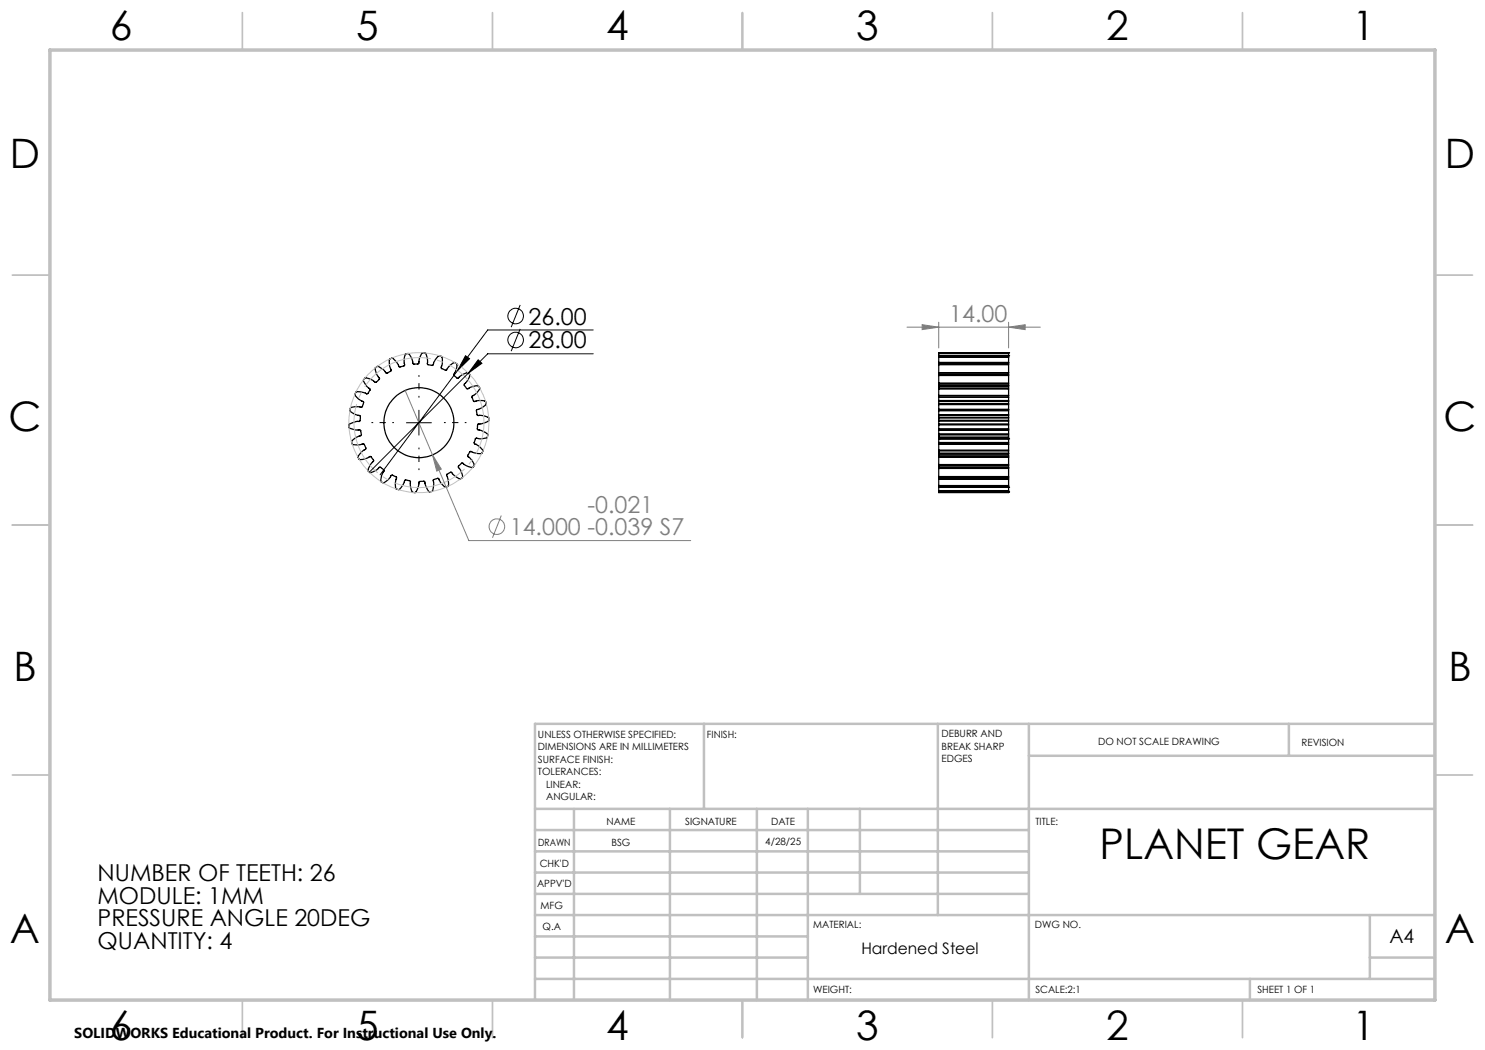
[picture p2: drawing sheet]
<svg xmlns="http://www.w3.org/2000/svg" width="297mm" height="210mm" viewBox="0 0 297 210" stroke-linecap="round" stroke-linejoin="round" font-family="sans-serif">
<g fill="none" stroke="#000" stroke-width=".25">
<path d="M73 75.6h.1a3.6 3.6 0 0 1 1.9 .8l.4-.1 .4-.4 .1-.3a3.5 3.5 0 0 1-.9-1.9l.6-.4a3.7 3.7 0 0 1 1.7 1.3l.9-.4v-.2a3.3 3.3 0 0 1-.3-2.1l.6-.3a3.5 3.5 0 0 1 1.3 1.7l1-.1 .1-.2a3.5 3.5 0 0 1 .2-2.1l.6-.2a3.7 3.7 0 0 1 1 2.1h.9l.2-.2a3.5 3.5 0 0 1 .7-2l.7 .1a3.7 3.7 0 0 1 .3 2.1l1 .3 .5-1.1 .7-.9 .5 .2 .2 .2a3.7 3.7 0 0 1-.2 2.1l1 .5 .6-.8 .9-.8 .4 .1 .3 .3a3.9 3.9 0 0 1-.7 2.1l.7 .6h.3a3.1 3.1 0 0 1 1.8-1.1l.5 .5a4 4 0 0 1-1.2 1.9l.5 .8 .2 .1a4 4 0 0 1 2.1-.7l.4 .6a4.1 4.1 0 0 1-1.6 1.6l.5 1a3.7 3.7 0 0 1 2.1-.1l.2 .7a3.6 3.6 0 0 1-1.8 1v.7l.2 .5a3.4 3.4 0 0 1 2 .4l.2 .6a4.3 4.3 0 0 1-2.2 .7l-.1 .8 .1 .4a3.8 3.8 0 0 1 1.9 .8l-.1 .8a3.9 3.9 0 0 1-2.2 .1l-.4 .8 .1 .3a3.2 3.2 0 0 1 1.7 1.3l-.3 .6h-.9l-1.2-.4h-.2l-.5 .9 .9 .8 .5 .9-.5 .6a4 4 0 0 1-2-.9l-.7 .8a3.5 3.5 0 0 1 .8 2l-.6 .4a3.7 3.7 0 0 1-1.6-1.4l-1 .5 .4 1.7-.1 .7-.6 .2-.8-.9-.5-.9-1.1 .4a3.6 3.6 0 0 1-.1 2.1l-.6 .2-.2-.1-.5-1-.3-1-1.1 .1a3.7 3.7 0 0 1-.7 2.1l-.7-.1-.3-1.1v-1.1l-1-.2-.2 .1a2.86 2.86 0 0 1-1.2 1.8l-.5-.2a3.5 3.5 0 0 1 .1-2.1l-.6-.5h-.4a3.8 3.8 0 0 1-1.5 1.5l-.7-.4a3.3 3.3 0 0 1 .7-2.1l-.1-.2a.82 .82 0 0 0-.9-.4 3.1 3.1 0 0 1-1.8 1l-.4-.5a3.6 3.6 0 0 1 1.1-1.8l-.5-.8-.2-.1a3.3 3.3 0 0 1-2 .6l-.4-.3v-.3a3.7 3.7 0 0 1 1.6-1.5l-.4-.9-.2-.1a2.92 2.92 0 0 1-2.2 0l-.1-.6 1-.7 .9-.4-.1-1-.1-.1a3.6 3.6 0 0 1-2.2-.4l.1-.8a3.3 3.3 0 0 1 2-.5l.2-.6-.1-.6a3.2 3.2 0 0 1-2-.9l.2-.7a3.6 3.6 0 0 1 2.1-.1l.2-.1 .2-.9-1-.6-.7-.8 .2-.6h.9l1.3 .4 .6-.8v-.2a3.5 3.5 0 0 1-1.3-1.7zM187.7 77.6v.2M187.7 77.2v.4M187.7 77.8v1.3M187.7 77.1v.1M187.7 79.5v.6M187.7 79.2v.3M187.7 74.9v.2M187.7 75.1v1.5M187.7 74.6v.3M187.7 74.5v.1M187.7 76.8v.3"/>
<path d="M187.7 72.7v.2M187.7 72.9v1.6M187.7 72.5v.2M187.7 71.5v1M187.7 71.3v.2M187.7 71.1v.2M187.7 71.1h.1M187.7 70.7v.4M187.7 70.6v.1M187.7 70.5v.1M187.7 70.5h.1M187.7 77.1h14"/>
<path d="M187.7 74.5h14M187.7 72.5h14M187.7 71.1h14M187.7 70.5h14M187.7 72.5h.1M187.7 76.6v.2M187.7 77.1h.1M187.7 79.1v.1M187.7 77.6h14M187.7 77.8h14M187.7 77.2h14M187.7 79.1h14"/>
<path d="M187.7 79.2h14M187.7 79.5h14M187.7 74.9h14M187.7 75.1h14M187.7 76.6h14M187.7 76.8h14M187.7 72.7h14M187.7 72.9h14M187.7 71.5h14M187.7 71.3h14M187.7 70.7h14M187.7 70.6h14"/>
<path d="M201.7 77.6v.2M201.7 77.2v.4M201.7 77.8v1.3M201.7 77.1v.1M201.7 79.5v.6M201.7 79.2v.3M201.7 74.9v.2M201.7 75.1v1.5M201.7 74.6v.3M201.7 74.5v.1M201.7 76.8v.3M201.7 72.7v.2"/>
<path d="M201.7 72.9v1.6M201.7 72.5v.2M201.7 72.5h.1M201.7 71.5v1M201.7 71.3v.2M201.7 71.1v.2M201.7 71.1h.1M201.7 70.7v.4M201.7 70.6v.1M201.7 70.5v.1M201.7 70.5h.1M201.7 76.6v.2"/>
<path d="M201.7 77.1h.1M201.7 79.1v.1M187.7 84.1v.1M187.7 83.6v.5M187.7 83.5v.1M187.7 84.2v.6M187.7 83.1v.4M187.7 86.8v.2M187.7 87v.4M187.7 86v.8M187.7 87.4v.2M187.7 87.6v.2"/>
<path d="M187.7 80.7v.2M187.7 80.3v.4M187.7 80.9v1M187.7 80.2v.1M187.7 90v.2M187.7 90.2v.4M187.7 88.9v1.1M187.7 90.6v.1M187.7 84.8v.2M187.7 82.9v.2M187.7 85.8v.2M187.7 85v.8"/>
<path d="M187.7 81.9v.3M187.7 82.2v.7M187.7 87.8h.1M187.7 87.8v.7M187.7 88.5v.3M187.7 92.9v.2M187.7 91.5v1.4M187.7 93.1v.3M187.7 93.4v.1M187.7 90.8v.2M187.7 91v.3M187.7 95.3v.2"/>
<path d="M187.7 93.7v1.6M187.7 95.5v.3M187.7 95.8h14M187.7 95.8v1.3M187.7 97.1v.2M187.7 97.3v.2M187.7 97.5h.1M187.7 97.5v.6M187.7 98.1v.2M187.7 98.3v.1M187.7 98.4h.1M187.7 98.4v.1h14v-.1"/>
<path d="M187.7 84.8h14M187.7 83.1h14M187.7 87.8h14M187.7 80.2h14M187.7 90.7h14M187.7 93.5h14M187.7 97.5h14M187.7 98.4h14M187.7 84.1h14M187.7 84.2h14M187.7 83.6h14M187.7 83.5h14"/>
<path d="M187.7 86.8h14M187.7 87h14M187.7 87.4h14M187.7 86h14M187.7 87.6h14M187.7 80.7h14M187.7 80.9h14M187.7 80.3h14M187.7 81.9h14M187.7 81.9h.1M187.7 86h.1M187.7 88.8v.1"/>
<path d="M187.7 91.3v.2M187.7 93.5v.2M187.7 90h14M187.7 90.2h14M187.7 90.6h14M187.7 88.9h14M187.7 85h14M187.7 82.9h14M187.7 85.8h14M187.7 82.2h14M187.7 88.8h14M187.7 88.5h14"/>
<path d="M187.7 92.9h14M187.7 93.1h14M187.7 91.5h14M187.7 93.4h14M187.7 91h14M187.7 91.3h14M187.7 95.3h14M187.7 95.5h14M187.7 93.7h14M187.7 97.1h14M187.7 97.3h14M187.7 98.1h14"/>
<path d="M187.7 98.3h14M201.7 84.1v.1M201.7 83.6v.5M201.7 83.5v.1M201.7 84.2v.6M201.7 83.1v.4M201.7 86.8v.2M201.7 87v.4M201.7 86v.8M201.7 87.4v.2M201.7 87.6v.2M201.7 80.7v.2"/>
<path d="M201.7 80.3v.4M201.7 80.9v1M201.7 80.2v.1M201.7 90v.2M201.7 90.2v.4M201.7 88.9v1.1M201.7 90.6v.1M201.7 84.8v.2M201.7 82.9v.2M201.7 85.8v.2M201.7 85v.8M201.7 81.9v.3"/>
<path d="M201.7 82.2v.7M201.7 87.8h.1M201.7 87.8v.7M201.7 88.5v.3M201.7 92.9v.2M201.7 91.5v1.4M201.7 93.1v.3M201.7 93.4v.1M201.7 90.8v.2M201.7 91v.3M201.7 95.3v.2M201.7 93.7v1.6"/>
<path d="M201.7 95.5v.3M201.7 95.8v1.3M201.7 97.1v.2M201.7 97.3v.2M201.7 97.5h.1M201.7 97.5v.6M201.7 98.1v.2M201.7 98.3v.1M201.7 98.4h.1M201.7 81.9h.1M201.7 86h.1M201.7 88.8v.1"/>
<path d="M201.7 91.3v.2M201.7 93.5v.2"/>
<circle cx="83.8" cy="84.5" r="7"/>
</g>
<g fill="none" stroke="#808080" stroke-width=".2">
<path d="M81 78.1l5.5 12.9M181.4 65.4h26.7M184.4 64.9l3.3 .5-3.3 .5zM187.7 64.4v5.2M201.7 65.4l3.3-.5v1zM201.7 64.4v5.2M86.5 91l1.8 2.8-1 .4zM86.5 91l7.3 17.1h44.3M100.3 103.1l-1.8 4.5"/>
<circle cx="99.4" cy="105.3" r="1.55"/>
</g>
<g fill="none" stroke="#000" stroke-width=".2">
<path d="M91.5 74.1l-15.5 20.9M93.1 71.1l.8 .6-2.4 2.4zM95.6 72l.8 .7-2.7 1.9zM104 61l-1.8 4.4M104 65.8l-1.8 4.4M118.6 66h-21.1l-6 8.1M118.6 70.8h-21.1l-23.6 23.6M81.3 84.6h5M83.8 82v5"/>
<circle cx="103.2" cy="68" r="1.55"/>
<circle cx="103.2" cy="63.2" r="1.55"/>
</g>
<path d="M96.2 80.7a13 13 0 0 0-21.7-5.3 13 13 0 0 0 5.7 21.6 13 13 0 0 0 16.3-15.3l-.3-1" fill="none" stroke="#c0c0c0" stroke-width=".2" stroke-dasharray="15.2 1.3 1.3 1.3" stroke-dashoffset="4.9" stroke-linecap="butt"/>
<circle cx="83.8" cy="84.5" r="14" fill="none" stroke="#c0c0c0" stroke-width=".2"/>
<path d="M83.8 79.5v-4.5M78.8 84.5h-4.5M83.8 89.5v4.5M88.8 84.5h4.5" fill="none" stroke="#000" stroke-width=".2" stroke-dasharray="15.2 1.3 1.3 1.3" stroke-dashoffset="14.9" stroke-linecap="butt"/>
<g fill="none" stroke="#c0c0c0" stroke-width=".35">
<path d="M48.5 2.5v7.5M98.5 2.5v7.5M148.5 2.5v7.5M198.5 2.5v7.5M248.5 2.5v7.5M2.5 55h7.5M287 55h7.5M2.5 105h7.5M287 105h7.5M2.5 155h7.5M287 155h7.5M48.5 200v7.5"/>
<path d="M98.5 200v7.5M148.5 200v7.5M198.5 200v7.5M248.5 200v7.5"/>
</g>
<g fill="none" stroke="#c0c0c0" stroke-width=".5">
<path d="M140.8 144.8v17M187.6 144.8v38.2M205.8 144.8v55.2M205.8 151.2h81.2M257.8 144.8v6.4M287 144.8h-180v55.2M107 161.8h180M107 178.8h98.8M107 174.5h98.8M107 170.3h98.8M107 166h98.8M114.8 161.8v38.2"/>
<path d="M134 161.8v38.2M151.4 161.8v38.2M161.6 161.8v38.2M172 161.8v17M107 195.8h180M107 191.5h54.6M107 187.3h54.6M107 183h180M250 195.8v4.2M274 191.5h13M274 183v12.8"/>
</g>
<path d="M10 10h277v190h-277z" fill="none" stroke="#c0c0c0" stroke-width=".7"/>
<g fill="#808080">
<path d="M86.5 91l1.8 2.8-1 .4z"/>
<path d="M201.7 65.4l3.3-.5v1zM184.4 64.9l3.3 .5-3.3 .5z"/>
</g>
<path d="M93.1 71.1l-1.6 3 2.4-2.4zM95.6 72l-1.9 2.6 2.7-1.9z" fill="#000"/>
<text font-size="8.5" x="219.9" y="171.8">PLANET GEAR</text>
<g font-size="8.1">
<text x="22" y="8">6</text>
<text x="71.2" y="8">5</text>
<text x="121.2" y="8">4</text>
<text x="171.2" y="8">3</text>
<text x="221.2" y="8">2</text>
<text x="270.5" y="8">1</text>
<text x="2" y="33.6">D</text>
<text x="289" y="33.6">D</text>
<text x="1.7" y="86.1">C</text>
<text x="288.7" y="86.1">C</text>
<text x="2.7" y="136.1">B</text>
<text x="289.7" y="136.1">B</text>
<text x="2" y="188.6">A</text>
<text x="289" y="188.6">A</text>
<text x="22" y="208">6</text>
<text x="71.2" y="208">5</text>
<text x="121.2" y="208">4</text>
<text x="171.2" y="208">3</text>
<text x="221.2" y="208">2</text>
<text x="270.5" y="208">1</text>
</g>
<g font-size="4.7">
<text x="105.7" y="64.9">26.00</text>
<text x="105.7" y="69.7">28.00</text>
<text x="19.5" y="176.2">NUMBER OF TEETH: 26</text>
<text x="19.5" y="180.7">MODULE: 1MM</text>
<text x="19.5" y="185.2">PRESSURE ANGLE 20DEG</text>
<text x="19.5" y="189.8">QUANTITY: 4</text>
</g>
<g font-size="4.7" fill="#808080">
<text x="189.8" y="64.4">14.00</text>
<text x="102" y="107">14.000 -0.039 S7</text>
<text x="117.5" y="102.5">-0.021</text>
</g>
<text font-size="3.9" x="277.9" y="188.5">A4</text>
<text font-size="3.2" x="172.3" y="190.9">Hardened Steel</text>
<text font-size="2.9" x="14.9" y="207.6">SOLIDWORKS Educational Product. For Instructional Use Only.</text>
<g font-size="2">
<text x="107.6" y="147.6">UNLESS OTHERWISE SPECIFIED:</text>
<text x="141.4" y="147.6">FINISH:</text>
<text x="188.3" y="147.5">DEBURR AND</text>
<text x="188.3" y="150">BREAK SHARP</text>
<text x="219.6" y="149">DO NOT SCALE DRAWING</text>
<text x="260.3" y="149.2">REVISION</text>
<text x="107.6" y="150.1">DIMENSIONS ARE IN MILLIMETERS</text>
<text x="107.6" y="152.6">SURFACE FINISH:</text>
<text x="107.6" y="155.1">TOLERANCES:</text>
<text x="188.3" y="152.5">EDGES</text>
<text x="109.2" y="157.6">LINEAR:</text>
<text x="109.2" y="160.1">ANGULAR:</text>
<text x="121.3" y="165">NAME</text>
<text x="137" y="164.9">SIGNATURE</text>
<text x="154.2" y="164.9">DATE</text>
<text x="207.1" y="164.9">TITLE:</text>
<text x="107.6" y="169.1">DRAWN</text>
<text x="107.9" y="173.3">CHK'D</text>
<text x="122.3" y="169.1">BSG</text>
<text x="153.1" y="168.9">4/28/25</text>
<text x="107.4" y="177.4">APPV'D</text>
<text x="108.1" y="181.8">MFG</text>
<text x="108.5" y="186">Q.A</text>
<text x="162.6" y="185.5">MATERIAL:</text>
<text x="207" y="185.5">DWG NO.</text>
<text x="162.6" y="198.5">WEIGHT:</text>
<text x="207.1" y="198.6">SCALE:2:1</text>
<text x="251.5" y="198.6">SHEET 1 OF 1</text>
</g>
</svg>
